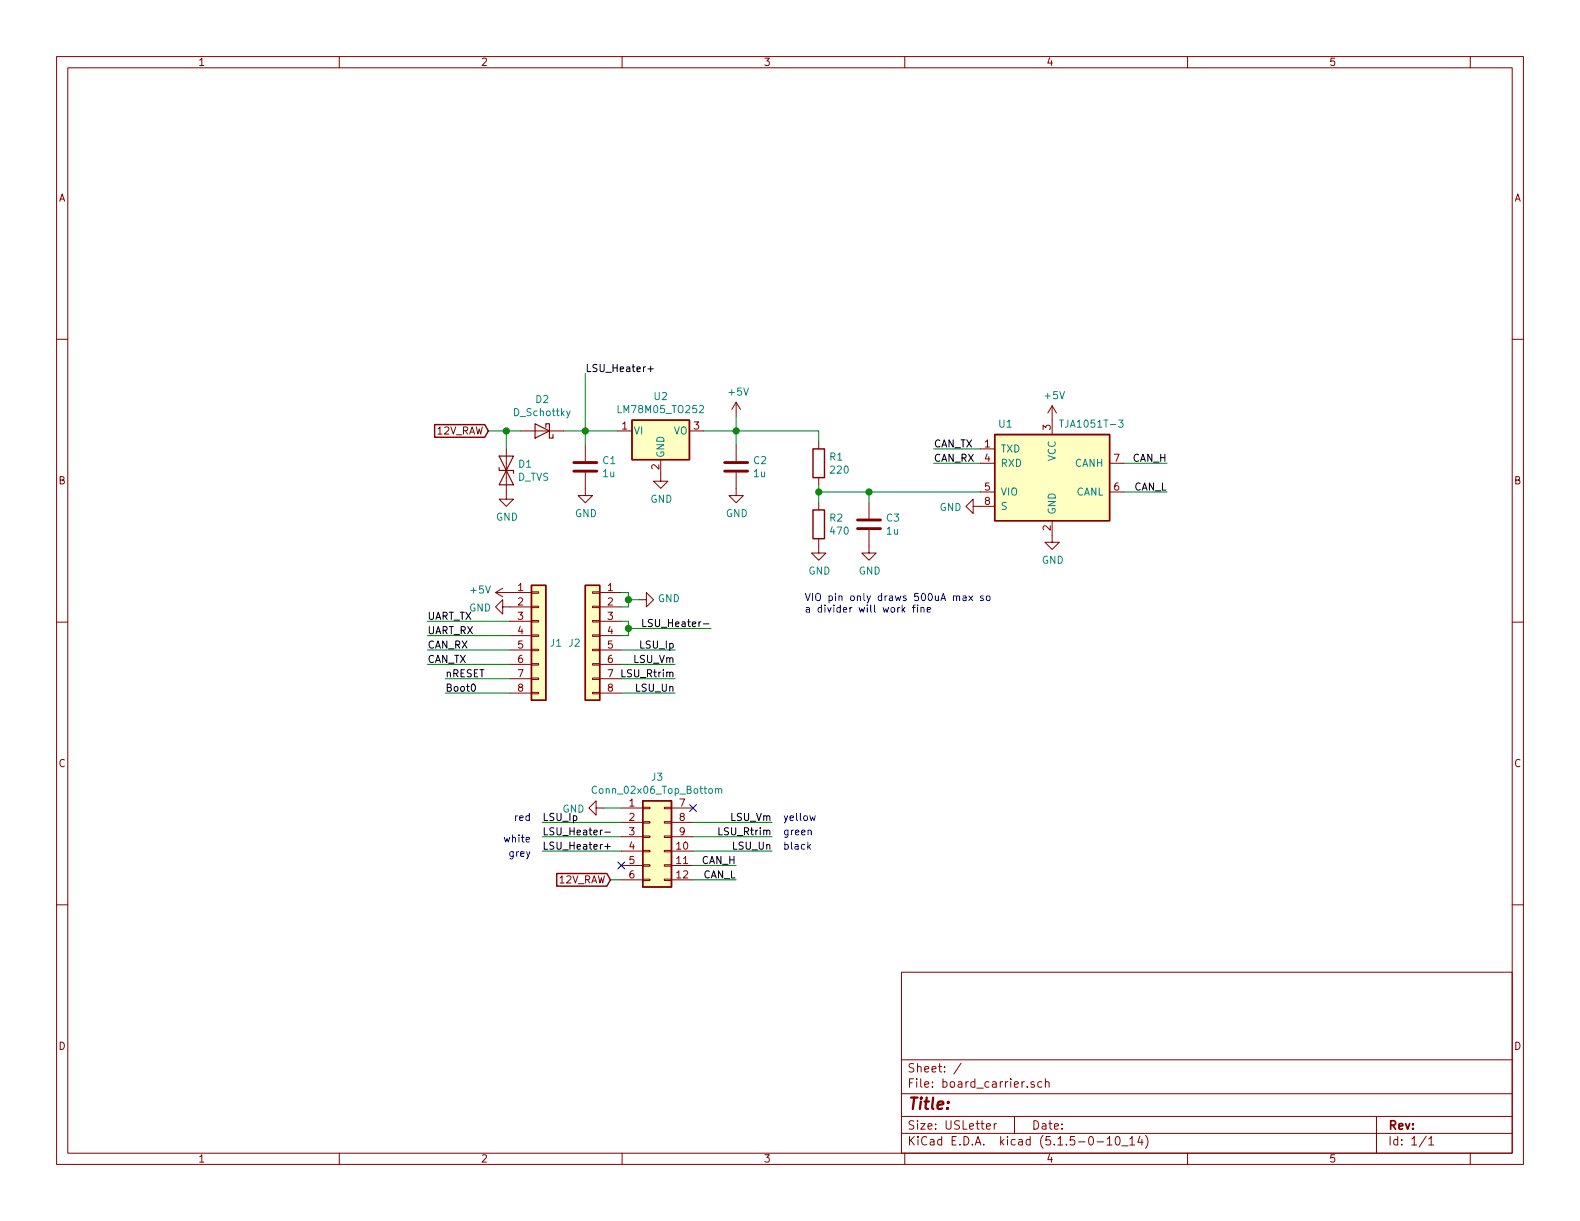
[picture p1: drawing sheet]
EESchema Schematic File Version 4
EELAYER 30 0
EELAYER END
$Descr USLetter 11000 8500
encoding utf-8
Sheet 1 1
Title ""
Date ""
Rev ""
Comp ""
Comment1 ""
Comment2 ""
Comment3 ""
Comment4 ""
$EndDescr
$Comp
L power:GND #PWR0101
U 1 1
P 7325 3725
F 0 "#PWR0101" H 7325 3475 50  0001 C CNN
F 1 "GND" H 7330 3552 50  0000 C CNN
F 2 "" H 7325 3725 50  0001 C CNN
F 3 "" H 7325 3725 50  0001 C CNN
	1    7325 3725
	1    0    0    -1  
$EndComp
$Comp
L Device:D_Schottky D2
U 1 1
P 3775 3000
F 0 "D2" H 3775 2784 50  0000 C CNN
F 1 "D_Schottky" H 3775 2875 50  0000 C CNN
F 2 "Diode_SMD:D_SMA" H 3775 3000 50  0001 C CNN
F 3 "~" H 3775 3000 50  0001 C CNN
F 4 "C8678" H 3775 3000 50  0001 C CNN "LCSC"
	1    3775 3000
	-1   0    0    1   
$EndComp
$Comp
L Device:D_TVS D1
U 1 1
P 3525 3275
F 0 "D1" V 3479 3354 50  0000 L CNN
F 1 "D_TVS" V 3570 3354 50  0000 L CNN
F 2 "Diode_SMD:D_SMC" H 3525 3275 50  0001 C CNN
F 3 "~" H 3525 3275 50  0001 C CNN
F 4 "C133648" H 3525 3275 50  0001 C CNN "LCSC"
	1    3525 3275
	0    1    1    0   
$EndComp
$Comp
L power:GND #PWR0102
U 1 1
P 3525 3425
F 0 "#PWR0102" H 3525 3175 50  0001 C CNN
F 1 "GND" H 3530 3252 50  0000 C CNN
F 2 "" H 3525 3425 50  0001 C CNN
F 3 "" H 3525 3425 50  0001 C CNN
	1    3525 3425
	1    0    0    -1  
$EndComp
Wire Wire Line
	3625 3000 3525 3000
Wire Wire Line
	3525 3000 3525 3125
Text GLabel 3400 3000 0    50   Input ~ 0
12V_RAW
Wire Wire Line
	3400 3000 3525 3000
Connection ~ 3525 3000
$Comp
L Device:C C1
U 1 1
P 4075 3250
F 0 "C1" H 4190 3296 50  0000 L CNN
F 1 "1u" H 4190 3205 50  0000 L CNN
F 2 "Capacitor_SMD:C_0603_1608Metric" H 4113 3100 50  0001 C CNN
F 3 "~" H 4075 3250 50  0001 C CNN
F 4 "C15849" H 4075 3250 50  0001 C CNN "LCSC"
	1    4075 3250
	1    0    0    -1  
$EndComp
$Comp
L power:GND #PWR0103
U 1 1
P 4075 3400
F 0 "#PWR0103" H 4075 3150 50  0001 C CNN
F 1 "GND" H 4080 3227 50  0000 C CNN
F 2 "" H 4075 3400 50  0001 C CNN
F 3 "" H 4075 3400 50  0001 C CNN
	1    4075 3400
	1    0    0    -1  
$EndComp
Wire Wire Line
	4075 3100 4075 3000
Wire Wire Line
	4075 3000 3925 3000
Wire Wire Line
	4300 3000 4075 3000
Connection ~ 4075 3000
$Comp
L Regulator_Linear:LM78M05_TO252 U2
U 1 1
P 4600 3000
F 0 "U2" H 4600 3242 50  0000 C CNN
F 1 "LM78M05_TO252" H 4600 3151 50  0000 C CNN
F 2 "Package_TO_SOT_SMD:TO-252-2" H 4600 3225 50  0001 C CIN
F 3 "http://www.fairchildsemi.com/ds/LM/LM78M05.pdf" H 4600 2950 50  0001 C CNN
F 4 "C58069" H 4600 3000 50  0001 C CNN "LCSC"
	1    4600 3000
	1    0    0    -1  
$EndComp
$Comp
L power:GND #PWR0104
U 1 1
P 4600 3300
F 0 "#PWR0104" H 4600 3050 50  0001 C CNN
F 1 "GND" H 4605 3127 50  0000 C CNN
F 2 "" H 4600 3300 50  0001 C CNN
F 3 "" H 4600 3300 50  0001 C CNN
	1    4600 3300
	1    0    0    -1  
$EndComp
$Comp
L power:+5V #PWR0105
U 1 1
P 5125 2900
F 0 "#PWR0105" H 5125 2750 50  0001 C CNN
F 1 "+5V" H 5140 3073 50  0000 C CNN
F 2 "" H 5125 2900 50  0001 C CNN
F 3 "" H 5125 2900 50  0001 C CNN
	1    5125 2900
	1    0    0    -1  
$EndComp
Wire Wire Line
	4900 3000 5125 3000
Wire Wire Line
	5125 3000 5125 2900
$Comp
L Interface_CAN_LIN:TJA1051T-3 U1
U 1 1
P 7325 3325
F 0 "U1" H 7000 3700 50  0000 C CNN
F 1 "TJA1051T-3" H 7600 3700 50  0000 C CNN
F 2 "Package_SO:SOIC-8_3.9x4.9mm_P1.27mm" H 7325 2825 50  0001 C CIN
F 3 "http://www.nxp.com/documents/data_sheet/TJA1051.pdf" H 7325 3325 50  0001 C CNN
F 4 "C38695" H 7325 3325 50  0001 C CNN "LCSC"
	1    7325 3325
	1    0    0    -1  
$EndComp
$Comp
L power:+5V #PWR0106
U 1 1
P 7325 2925
F 0 "#PWR0106" H 7325 2775 50  0001 C CNN
F 1 "+5V" H 7340 3098 50  0000 C CNN
F 2 "" H 7325 2925 50  0001 C CNN
F 3 "" H 7325 2925 50  0001 C CNN
	1    7325 2925
	1    0    0    -1  
$EndComp
$Comp
L power:GND #PWR0107
U 1 1
P 6825 3525
F 0 "#PWR0107" H 6825 3275 50  0001 C CNN
F 1 "GND" V 6830 3397 50  0000 R CNN
F 2 "" H 6825 3525 50  0001 C CNN
F 3 "" H 6825 3525 50  0001 C CNN
	1    6825 3525
	0    1    1    0   
$EndComp
$Comp
L Device:C C2
U 1 1
P 5125 3250
F 0 "C2" H 5240 3296 50  0000 L CNN
F 1 "1u" H 5240 3205 50  0000 L CNN
F 2 "Capacitor_SMD:C_0603_1608Metric" H 5163 3100 50  0001 C CNN
F 3 "~" H 5125 3250 50  0001 C CNN
F 4 "C15849" H 5125 3250 50  0001 C CNN "LCSC"
	1    5125 3250
	1    0    0    -1  
$EndComp
Wire Wire Line
	5125 3000 5125 3100
Connection ~ 5125 3000
$Comp
L power:GND #PWR0109
U 1 1
P 5125 3400
F 0 "#PWR0109" H 5125 3150 50  0001 C CNN
F 1 "GND" H 5130 3227 50  0000 C CNN
F 2 "" H 5125 3400 50  0001 C CNN
F 3 "" H 5125 3400 50  0001 C CNN
	1    5125 3400
	1    0    0    -1  
$EndComp
Text Label 6500 3125 0    50   ~ 0
CAN_TX
Wire Wire Line
	6500 3125 6825 3125
Wire Wire Line
	6825 3225 6500 3225
Text Label 6500 3225 0    50   ~ 0
CAN_RX
Text Label 8125 3225 2    50   ~ 0
CAN_H
Text Label 8125 3425 2    50   ~ 0
CAN_L
Wire Wire Line
	8125 3425 7825 3425
Wire Wire Line
	8125 3225 7825 3225
$Comp
L Device:R R1
U 1 1
P 5700 3225
F 0 "R1" H 5770 3271 50  0000 L CNN
F 1 "220" H 5770 3180 50  0000 L CNN
F 2 "Resistor_SMD:R_0603_1608Metric" V 5630 3225 50  0001 C CNN
F 3 "~" H 5700 3225 50  0001 C CNN
F 4 "C22962" H 5700 3225 50  0001 C CNN "LCSC"
	1    5700 3225
	1    0    0    -1  
$EndComp
$Comp
L Device:R R2
U 1 1
P 5700 3650
F 0 "R2" H 5770 3696 50  0000 L CNN
F 1 "470" H 5770 3605 50  0000 L CNN
F 2 "Resistor_SMD:R_0603_1608Metric" V 5630 3650 50  0001 C CNN
F 3 "~" H 5700 3650 50  0001 C CNN
F 4 "C23179" H 5700 3650 50  0001 C CNN "LCSC"
	1    5700 3650
	1    0    0    -1  
$EndComp
$Comp
L power:GND #PWR0108
U 1 1
P 5700 3800
F 0 "#PWR0108" H 5700 3550 50  0001 C CNN
F 1 "GND" H 5705 3627 50  0000 C CNN
F 2 "" H 5700 3800 50  0001 C CNN
F 3 "" H 5700 3800 50  0001 C CNN
	1    5700 3800
	1    0    0    -1  
$EndComp
Wire Wire Line
	5700 3075 5700 3000
Wire Wire Line
	5700 3000 5125 3000
$Comp
L Device:C C3
U 1 1
P 6050 3650
F 0 "C3" H 6165 3696 50  0000 L CNN
F 1 "1u" H 6165 3605 50  0000 L CNN
F 2 "Capacitor_SMD:C_0603_1608Metric" H 6088 3500 50  0001 C CNN
F 3 "~" H 6050 3650 50  0001 C CNN
F 4 "C15849" H 6050 3650 50  0001 C CNN "LCSC"
	1    6050 3650
	1    0    0    -1  
$EndComp
$Comp
L power:GND #PWR0110
U 1 1
P 6050 3800
F 0 "#PWR0110" H 6050 3550 50  0001 C CNN
F 1 "GND" H 6055 3627 50  0000 C CNN
F 2 "" H 6050 3800 50  0001 C CNN
F 3 "" H 6050 3800 50  0001 C CNN
	1    6050 3800
	1    0    0    -1  
$EndComp
Wire Wire Line
	5700 3375 5700 3425
Wire Wire Line
	5700 3425 6050 3425
Connection ~ 5700 3425
Wire Wire Line
	5700 3425 5700 3500
Wire Wire Line
	6050 3500 6050 3425
Connection ~ 6050 3425
Wire Wire Line
	6050 3425 6825 3425
Text Notes 5600 4275 0    50   ~ 0
VIO pin only draws 500uA max so\na divider will work fine
$Comp
L Connector_Generic:Conn_01x08 J2
U 1 1
P 4125 4425
F 0 "J2" H 4250 4375 50  0000 C CNN
F 1 "Conn_01x08" H 4043 4851 50  0001 C CNN
F 2 "Connector_PinSocket_2.54mm:PinSocket_1x08_P2.54mm_Vertical" H 4125 4425 50  0001 C CNN
F 3 "~" H 4125 4425 50  0001 C CNN
	1    4125 4425
	-1   0    0    -1  
$EndComp
$Comp
L Connector_Generic:Conn_01x08 J1
U 1 1
P 3750 4425
F 0 "J1" H 3825 4375 50  0000 L CNN
F 1 "Conn_01x08" H 3830 4326 50  0001 L CNN
F 2 "Connector_PinSocket_2.54mm:PinSocket_1x08_P2.54mm_Vertical" H 3750 4425 50  0001 C CNN
F 3 "~" H 3750 4425 50  0001 C CNN
	1    3750 4425
	1    0    0    -1  
$EndComp
$Comp
L power:+5V #PWR0111
U 1 1
P 3550 4125
F 0 "#PWR0111" H 3550 3975 50  0001 C CNN
F 1 "+5V" V 3565 4253 50  0000 L CNN
F 2 "" H 3550 4125 50  0001 C CNN
F 3 "" H 3550 4125 50  0001 C CNN
	1    3550 4125
	0    -1   -1   0   
$EndComp
$Comp
L power:GND #PWR0112
U 1 1
P 3550 4225
F 0 "#PWR0112" H 3550 3975 50  0001 C CNN
F 1 "GND" V 3555 4097 50  0000 R CNN
F 2 "" H 3550 4225 50  0001 C CNN
F 3 "" H 3550 4225 50  0001 C CNN
	1    3550 4225
	0    1    1    0   
$EndComp
Text Label 2975 4325 0    50   ~ 0
UART_TX
Wire Wire Line
	2975 4325 3550 4325
Text Label 2975 4425 0    50   ~ 0
UART_RX
Wire Wire Line
	2975 4425 3550 4425
Text Label 2975 4625 0    50   ~ 0
CAN_TX
Text Label 2975 4525 0    50   ~ 0
CAN_RX
Wire Wire Line
	2975 4625 3550 4625
Wire Wire Line
	2975 4525 3550 4525
Text Label 3100 4725 0    50   ~ 0
nRESET
Wire Wire Line
	3100 4725 3550 4725
Text Label 3100 4825 0    50   ~ 0
Boot0
Wire Wire Line
	3100 4825 3550 4825
Text Label 4700 4525 2    50   ~ 0
LSU_Ip
Wire Wire Line
	4700 4525 4325 4525
Wire Wire Line
	4325 4625 4700 4625
Wire Wire Line
	4325 4725 4700 4725
Wire Wire Line
	4325 4825 4700 4825
Text Label 4700 4625 2    50   ~ 0
LSU_Vm
Text Label 4700 4725 2    50   ~ 0
LSU_Rtrim
Text Label 4700 4825 2    50   ~ 0
LSU_Un
$Comp
L power:GND #PWR0113
U 1 1
P 4450 4175
F 0 "#PWR0113" H 4450 3925 50  0001 C CNN
F 1 "GND" V 4455 4047 50  0000 R CNN
F 2 "" H 4450 4175 50  0001 C CNN
F 3 "" H 4450 4175 50  0001 C CNN
	1    4450 4175
	0    -1   -1   0   
$EndComp
Wire Wire Line
	4325 4125 4375 4125
Wire Wire Line
	4375 4125 4375 4175
Wire Wire Line
	4375 4225 4325 4225
Wire Wire Line
	4375 4175 4450 4175
Connection ~ 4375 4175
Wire Wire Line
	4375 4175 4375 4225
Wire Wire Line
	4325 4325 4375 4325
Wire Wire Line
	4375 4325 4375 4375
Wire Wire Line
	4375 4425 4325 4425
Wire Wire Line
	4950 4375 4375 4375
Connection ~ 4375 4375
Wire Wire Line
	4375 4375 4375 4425
Text Label 4950 4375 2    50   ~ 0
LSU_Heater-
Text Label 3775 5825 0    50   ~ 0
LSU_Heater-
Text Label 3775 5725 0    50   ~ 0
LSU_Ip
Text Label 4075 2600 0    50   ~ 0
LSU_Heater+
Wire Wire Line
	4075 2600 4075 3000
Text Label 3775 5925 0    50   ~ 0
LSU_Heater+
Wire Wire Line
	4325 5925 3775 5925
Wire Wire Line
	3775 5825 4325 5825
Wire Wire Line
	3775 5725 4325 5725
Text Notes 3700 5725 2    50   ~ 0
red
Text Notes 3700 5875 2    50   ~ 0
white
Text Notes 3700 5975 2    50   ~ 0
grey
Text GLabel 4250 6125 0    50   Input ~ 0
12V_RAW
Wire Wire Line
	4250 6125 4325 6125
Text Label 5125 6025 2    50   ~ 0
CAN_H
Text Label 5125 6125 2    50   ~ 0
CAN_L
Wire Wire Line
	5125 6125 4825 6125
Wire Wire Line
	5125 6025 4825 6025
$Comp
L Connector_Generic:Conn_02x06_Top_Bottom J3
U 1 1
P 4525 5825
F 0 "J3" H 4575 6242 50  0000 C CNN
F 1 "Conn_02x06_Top_Bottom" H 4575 6151 50  0000 C CNN
F 2 "mx120:mx120g-12" H 4525 5825 50  0001 C CNN
F 3 "~" H 4525 5825 50  0001 C CNN
	1    4525 5825
	1    0    0    -1  
$EndComp
$Comp
L power:GND #PWR0115
U 1 1
P 4200 5625
F 0 "#PWR0115" H 4200 5375 50  0001 C CNN
F 1 "GND" V 4205 5497 50  0000 R CNN
F 2 "" H 4200 5625 50  0001 C CNN
F 3 "" H 4200 5625 50  0001 C CNN
	1    4200 5625
	0    1    1    0   
$EndComp
Wire Wire Line
	4200 5625 4325 5625
NoConn ~ 4325 6025
Text Notes 5450 5925 0    50   ~ 0
black
Text Notes 5450 5825 0    50   ~ 0
green
Text Notes 5450 5725 0    50   ~ 0
yellow
Wire Wire Line
	4825 5925 5375 5925
Wire Wire Line
	4825 5825 5375 5825
Wire Wire Line
	4825 5725 5375 5725
Text Label 5375 5925 2    50   ~ 0
LSU_Un
Text Label 5375 5825 2    50   ~ 0
LSU_Rtrim
Text Label 5375 5725 2    50   ~ 0
LSU_Vm
NoConn ~ 4825 5625
$EndSCHEMATC
